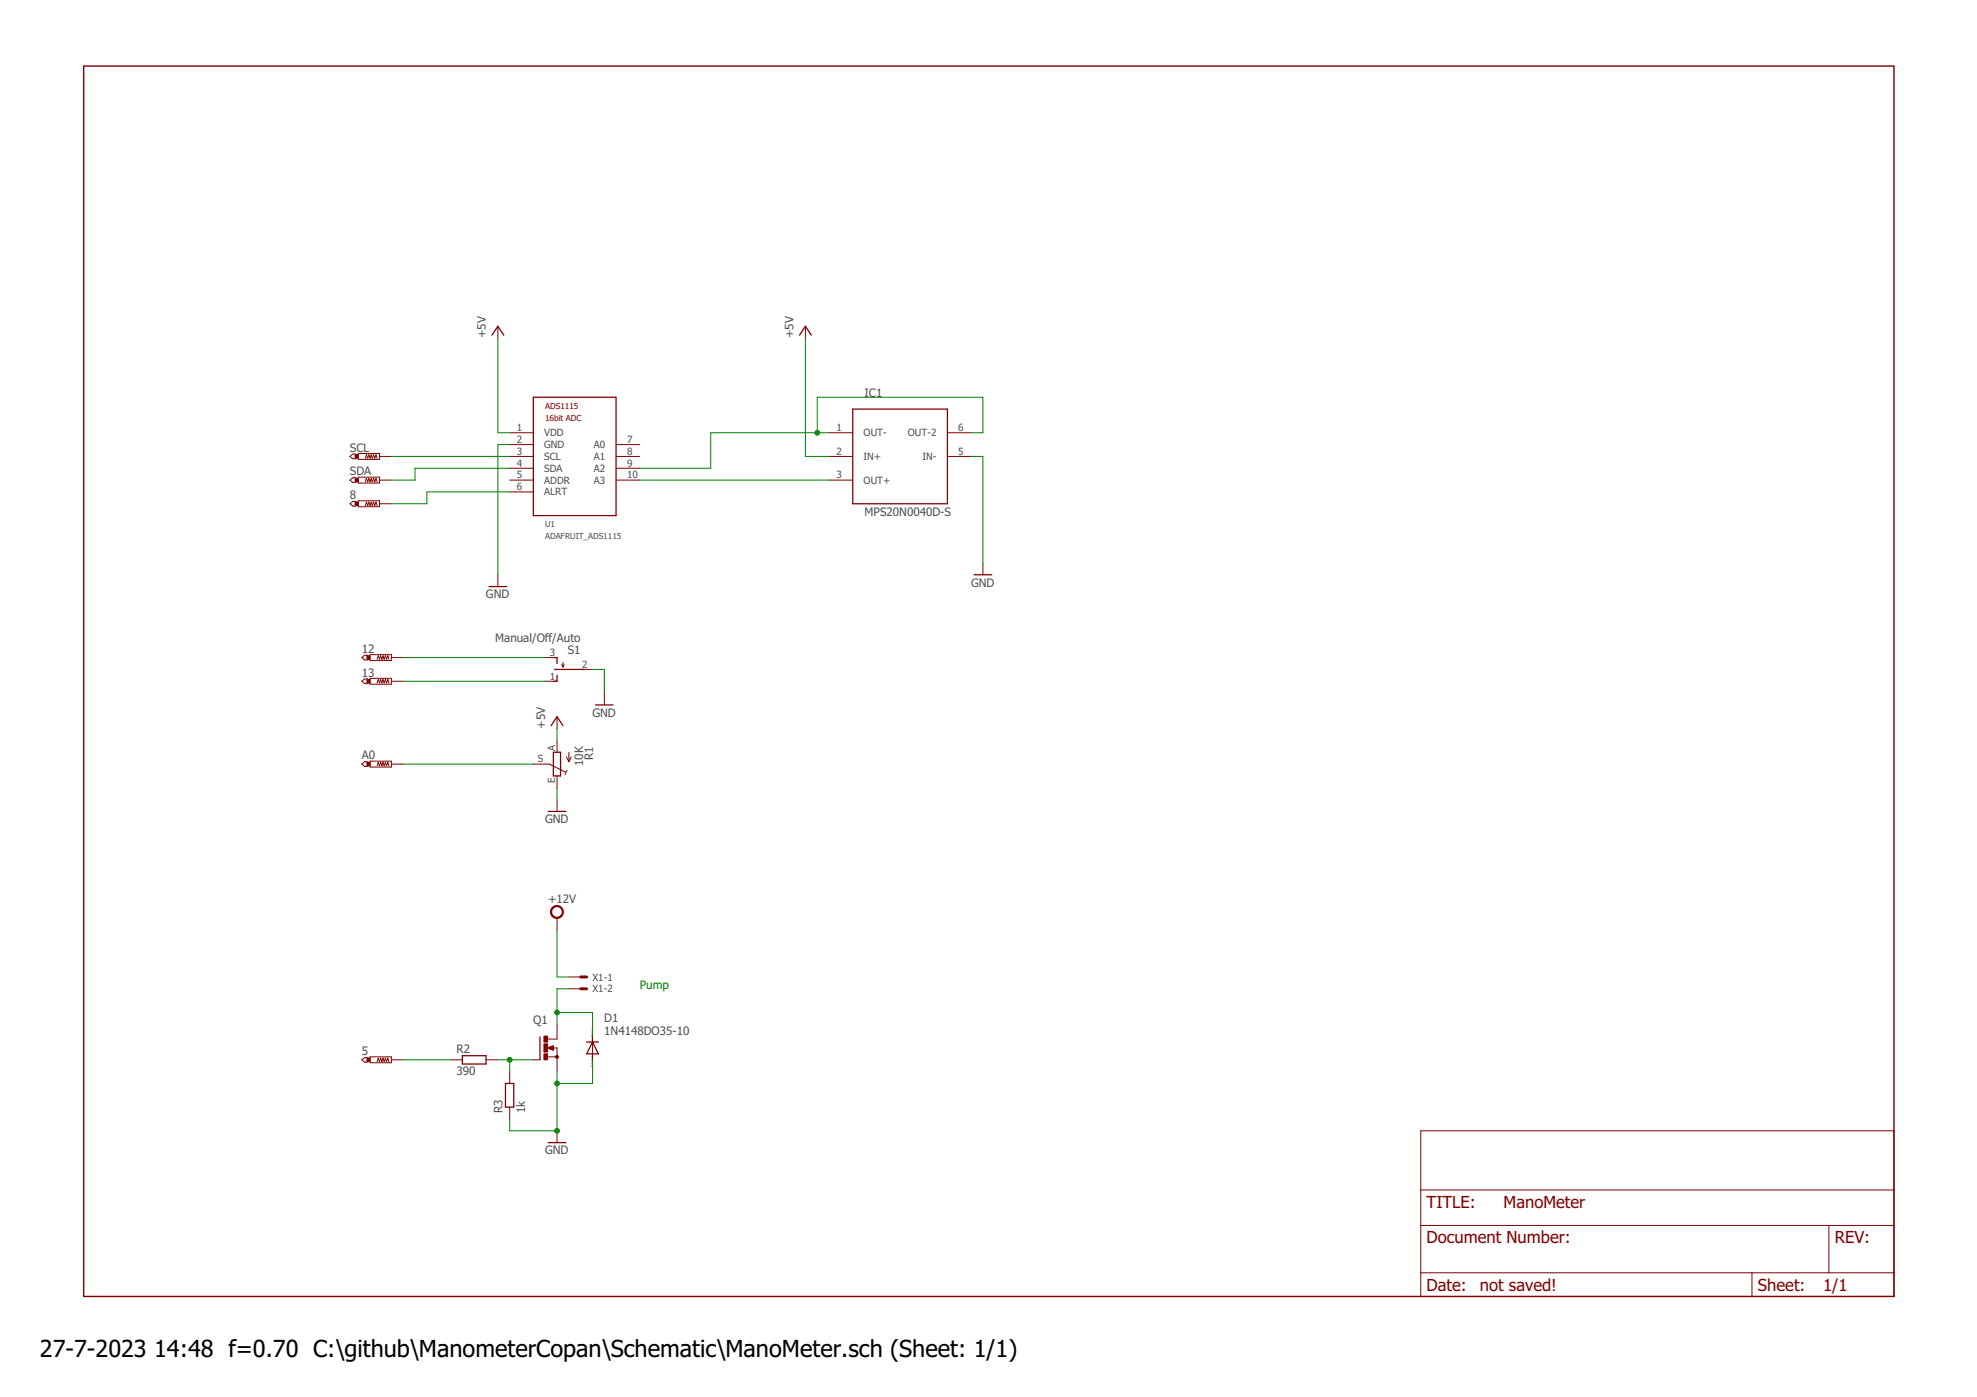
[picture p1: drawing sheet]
<svg xmlns="http://www.w3.org/2000/svg" width="297mm" height="210mm" viewBox="0 0 297 210" stroke-linecap="round" stroke-linejoin="round" font-family="sans-serif">
<path d="M12.6 9.9h272v184.9h-272z" fill="none" stroke="#800000" stroke-width=".21"/>
<g fill="none" stroke="#800000" stroke-width=".15">
<path d="M74.8 49v1.8M121 49v1.8M52.6 68.6l.4-.4h.4v.7h-.4zM52.6 72.1l.4-.3h.4v.7h-.4zM52.6 75.7l.4-.4h.4v.8h-.4zM53.8 68.1h3.2v.9h-3.2zM53.8 71.7h3.2v.9h-3.2zM53.8 75.2h3.2v.9h-3.2zM54.9 68.9l.2-.6 .1 .6 .2-.6 .2 .6 .2-.6 .1 .6 .2-.6 .2 .6 .2-.6 .2 .6M54.9 72.4l.2-.5 .1 .5 .2-.5 .2 .5 .2-.5 .1 .5 .2-.5 .2 .5 .2-.5 .2 .5M54.9 76l.2-.6 .1 .6 .2-.6 .2 .6 .2-.6 .1 .6 .2-.6 .2 .6 .2-.6 .2 .6M57 68.6h1.8"/>
<path d="M57 72.1h1.8M57 75.7h1.8M76.6 65h3.5M76.6 66.8h3.5M76.6 68.6h3.5M76.6 70.4h3.5M76.6 72.1h3.5M76.6 73.9h3.5M92.6 66.8h3.5M92.6 68.6h3.5M92.6 70.4h3.5M92.6 72.1h3.5"/>
<path d="M124.6 65h3.5M124.6 68.6h3.5M124.6 72.1h3.5M142.3 65h3.6M142.3 68.6h3.6M54.4 98.8l.4-.4h.4v.8h-.4zM55.6 98.4h3.2v.9h-3.2zM56.7 99.1l.1-.6 .2 .6 .2-.6 .2 .6 .2-.6 .1 .6 .2-.6 .2 .6 .2-.6 .1 .6M58.8 98.8h1.8M74.8 86.4v1.7M81.9 98.8h1.8M84.4 99.9l.2 .3"/>
<path d="M84.6 99.5v.7M84.8 99.9l-.2 .3M147.7 84.6v1.8M54.4 102.4l.4-.4h.4v.7h-.4zM54.4 114.8l.4-.4h.4v.8h-.4zM55.6 101.9h3.2v.9h-3.2zM55.6 114.4h3.2v.9h-3.2zM56.7 102.6l.1-.5 .2 .5 .2-.5 .2 .5 .2-.5 .1 .5 .2-.5 .2 .5 .2-.5 .1 .5M56.7 115.1l.1-.6 .2 .6 .2-.6 .2 .6 .2-.6 .1 .6 .2-.6 .2 .6 .2-.6 .1 .6M58.8 102.4h1.8M58.8 114.8h1.8M80.1 114.8h2.4l2.5 1.2"/>
<path d="M81.9 102.4h1.8M83.7 107.7v1.8M83.7 111.3v1.7M83.7 116.6v1.8M85.1 113.7l.4 .7M85.2 115.7l-.3 .7M85.5 113v1.4M85.8 113.7l-.3 .7M87.2 100.6h1.8M90.8 104.1v1.8M83.7 120.1v1.8M83.7 137.9v1.8"/>
<path d="M54.4 159.2l.4-.3h.4v.7h-.4zM55.6 158.8h3.2v.9h-3.2zM56.7 159.5l.1-.5 .2 .5 .2-.5 .2 .5 .2-.5 .1 .5 .2-.5 .2 .5 .2-.5 .1 .5M58.8 159.2h1.8M67.7 159.2h1.8M73 159.2h1.8M80.1 159.2h1M82.3 158.8h1.4M82.3 157.5l.8-.4v.7zM83.1 157.5h.6v3.5M83.7 153.9v2.2h-1.4M85.5 146.8h1.7"/>
<path d="M85.5 148.6h1.7M89 155.7v3.5M76.6 161v1.8M76.6 166.3v1.8M83.7 169.9v1.8M213.5 169.9h71.1v24.9h-71.1zM213.5 178.8h71.1M213.5 184.1h71.1M213.5 191.2h71.1M263.2 191.2v3.6M274.8 184.1v7.1"/>
</g>
<g fill="none" stroke="#800000" stroke-width=".19">
<path d="M73.9 50.4l.9-1.4 .9 1.4M80.1 59.7h12.5v17.8h-12.5zM120.1 50.4l.9-1.4 .9 1.4M128.1 61.5h14.2v14.2h-14.2zM73.5 88.1h2.6M83.2 98.8h.5v.9M146.3 86.4h2.7M82.8 109l.9-1.3 .9 1.3M83.1 113h1.1v3.6h-1.1zM83.3 100.6h4.4M83.7 101.5v.9h-.5M89.5 105.9h2.6"/>
<path d="M82.4 121.9h2.6M69.5 158.6h3.5v1.3h-3.5zM81.1 155.8v3.4M88.1 156.6h1.8M89 156.6l.9 1.7h-1.8zM75.9 162.8h1.3v3.5h-1.3zM82.4 171.7h2.6"/>
</g>
<path d="M83.1 157.3l-.7 .2 .7 .1v-.1h-.2" fill="none" stroke="#800000" stroke-width=".23"/>
<g fill="#800000" stroke="#800000" stroke-width=".15">
<path d="M83.5 158.6h.2h.1v.4h-.3z" fill-rule="evenodd"/>
<path d="M83.1 136.2a.98 .98 0 0 1 1.5 .4 .98 .98 0 0 1-.7 1.4 .98 .98 0 0 1-1.2-1h.2a.8 .8 0 0 1 1.2-.6 .8 .8 0 0 1 .1 1.3 .8 .8 0 0 1-1.3-.4v-.3h-.2v-.3z" fill-rule="evenodd"/>
</g>
<g fill="#800000" stroke="#800000" stroke-width=".15">
<path d="M81.7 158.3h.6v.9h-.6z"/>
<path d="M81.7 155.7h.6v.9h-.6z"/>
<path d="M81.7 156.8h.6v1.3h-.6z"/>
<path d="M53.4 68.3h.4v.6h-.4z"/>
<path d="M53.4 71.9h.4v.5h-.4z"/>
<path d="M53.4 75.4h.4v.6h-.4z"/>
<path d="M55.2 98.5h.4v.6h-.4z"/>
<path d="M55.2 102.1h.4v.5h-.4z"/>
<path d="M55.2 114.5h.4v.6h-.4z"/>
<path d="M55.2 159h.4v.5h-.4z"/>
</g>
<path d="M87.2 146.8h.9M87.2 148.6h.9" fill="none" stroke="#800000" stroke-width=".44"/>
<g fill="none" stroke="#008000" stroke-width=".15">
<path d="M74.8 50.8v14.2h1.8M121 50.8v17.8h3.6M58.8 68.6h17.8M76.6 66.8h-1.8v19.6M76.6 70.4h-14.2v1.7h-3.6M76.6 73.9h-12.5v1.8h-5.3M96.1 72.1h28.5M122.8 65v-5.3h24.9v5.3h-1.8M124.6 65h-17.8v5.4h-10.7M145.9 68.6h1.8v16M60.6 98.8h21.3M60.6 102.4h21.3"/>
<path d="M60.6 114.8h19.5M83.7 109.5v1.8M83.7 118.4v1.7M89 100.6h1.8v3.5M83.7 139.7v7.1h1.8M60.6 159.2h7.1M74.8 159.2h5.3M76.6 159.2v1.8M83.7 152.1h5.3v3.6M85.5 148.6h-1.8v5.3M89 159.2v3.6h-5.3M83.7 161v8.9h-7.1v-1.8"/>
</g>
<g fill="#008000" stroke="#008000" stroke-width=".15">
<circle cx="122.8" cy="65" r=".36"/>
<circle cx="83.7" cy="169.9" r=".36"/>
<circle cx="83.7" cy="162.8" r=".36"/>
<circle cx="83.7" cy="152.1" r=".36"/>
<circle cx="76.6" cy="159.2" r=".36"/>
</g>
<g font-size="3.5">
<text x="6" y="203.9">27-7-2023</text>
<text x="23.2" y="203.9">14:48 f=0.70 C:\github\ManometerCopan\Schematic\ManoMeter.sch (Sheet: 1/1)</text>
</g>
<g font-size="2.5" fill="#800000">
<text x="214.3" y="181.5">TITLE:</text>
<text x="225.9" y="181.5">ManoMeter</text>
<text x="214.3" y="186.8">Document Number:</text>
<text x="275.7" y="186.8">REV:</text>
<text x="214.3" y="193.9">Date:</text>
<text x="222.3" y="193.9">not saved!</text>
<text x="264.1" y="193.9">Sheet:</text>
<text x="273.9" y="193.9">1/1</text>
</g>
<g font-size="1.8" fill="#505050">
<text x="73" y="50.8" transform="rotate(-90 73 50.8)">+5V</text>
<text x="119.2" y="50.8" transform="rotate(-90 119.2 50.8)">+5V</text>
<text x="129.9" y="59.7">IC1</text>
<text x="52.6" y="67.9">SCL</text>
<text x="52.6" y="71.4">SDA</text>
<text x="52.6" y="75">8</text>
<text x="129.9" y="77.5">MPS20N0040D-S</text>
<text x="73" y="89.9">GND</text>
<text x="145.9" y="88.1">GND</text>
<text x="54.4" y="98.1">12</text>
<text x="54.4" y="101.6">13</text>
<text x="74.4" y="96.5">Manual/Off/Auto</text>
<text x="85.3" y="98.3">S1</text>
<text x="89" y="107.7">GND</text>
<text x="81.9" y="109.5" transform="rotate(-90 81.9 109.5)">+5V</text>
<text x="54.4" y="114.1">A0</text>
<text x="87.6" y="115.1" transform="rotate(-90 87.6 115.1)">10K</text>
<text x="89.1" y="114.2" transform="rotate(-90 89.1 114.2)">R1</text>
<text x="81.9" y="123.7">GND</text>
<text x="82.4" y="135.7">+12V</text>
<text x="80.1" y="153.9">Q1</text>
<text x="90.8" y="155.5">1N4148DO35-10</text>
<text x="90.8" y="153.6">D1</text>
<text x="54.4" y="158.5">5</text>
<text x="68.6" y="161.6">390</text>
<text x="68.6" y="158.2">R2</text>
<text x="75.5" y="167.2" transform="rotate(-90 75.5 167.2)">R3</text>
<text x="78.9" y="167.2" transform="rotate(-90 78.9 167.2)">1k</text>
<text x="81.9" y="173.5">GND</text>
</g>
<text font-size="1.8" fill="#008000" x="96.1" y="148.6">Pump</text>
<g font-size="1.5" fill="#505050">
<text x="77.7" y="64.8">1</text>
<text x="81.8" y="65.6">VDD</text>
<text x="125.7" y="64.8">1</text>
<text x="129.8" y="65.6">OUT-</text>
<text x="136.4" y="65.6">OUT-2</text>
<text x="144" y="64.8">6</text>
<text x="77.7" y="66.6">2</text>
<text x="77.7" y="68.3">3</text>
<text x="77.7" y="70.1">4</text>
<text x="77.7" y="71.9">5</text>
<text x="81.8" y="67.3">GND</text>
<text x="81.8" y="69.1">SCL</text>
<text x="81.8" y="70.9">SDA</text>
<text x="89.2" y="67.3">A0</text>
<text x="89.2" y="69.1">A1</text>
<text x="89.2" y="70.9">A2</text>
<text x="94.2" y="66.6">7</text>
<text x="94.2" y="68.3">8</text>
<text x="94.2" y="70.1">9</text>
<text x="94.2" y="71.9">10</text>
<text x="125.7" y="68.3">2</text>
<text x="125.7" y="71.9">3</text>
<text x="129.8" y="69.1">IN+</text>
<text x="138.6" y="69.1">IN-</text>
<text x="144" y="68.3">5</text>
<text x="77.7" y="73.7">6</text>
<text x="81.8" y="72.7">ADDR</text>
<text x="81.8" y="74.4">ALRT</text>
<text x="89.2" y="72.7">A3</text>
<text x="129.8" y="72.7">OUT+</text>
<text x="82.6" y="98.6">3</text>
<text x="87.5" y="100.3">2</text>
<text x="82.6" y="102.1">1</text>
<text x="83.4" y="112.8" transform="rotate(-90 83.4 112.8)">A</text>
<text x="80.8" y="114.6">S</text>
<text x="83.4" y="117.7" transform="rotate(-90 83.4 117.7)">E</text>
<text x="89" y="147.3">X1-1</text>
<text x="89" y="149.1">X1-2</text>
</g>
<g font-size="1.2" fill="#800000">
<text x="81.9" y="63.3">16bit ADC</text>
<text x="81.9" y="61.5">ADS1115</text>
</g>
<g font-size="1.2" fill="#505050">
<text x="81.9" y="79.2">U1</text>
<text x="81.9" y="81">ADAFRUIT_ADS1115</text>
</g>
<g font-size=".4" fill="#505050">
<text x="89.1" y="160.4" transform="rotate(-90 89.1 160.4)">SpiceOrder 1</text>
<text x="89.1" y="156.8" transform="rotate(-90 89.1 156.8)">SpiceOrder 2</text>
</g>
</svg>
